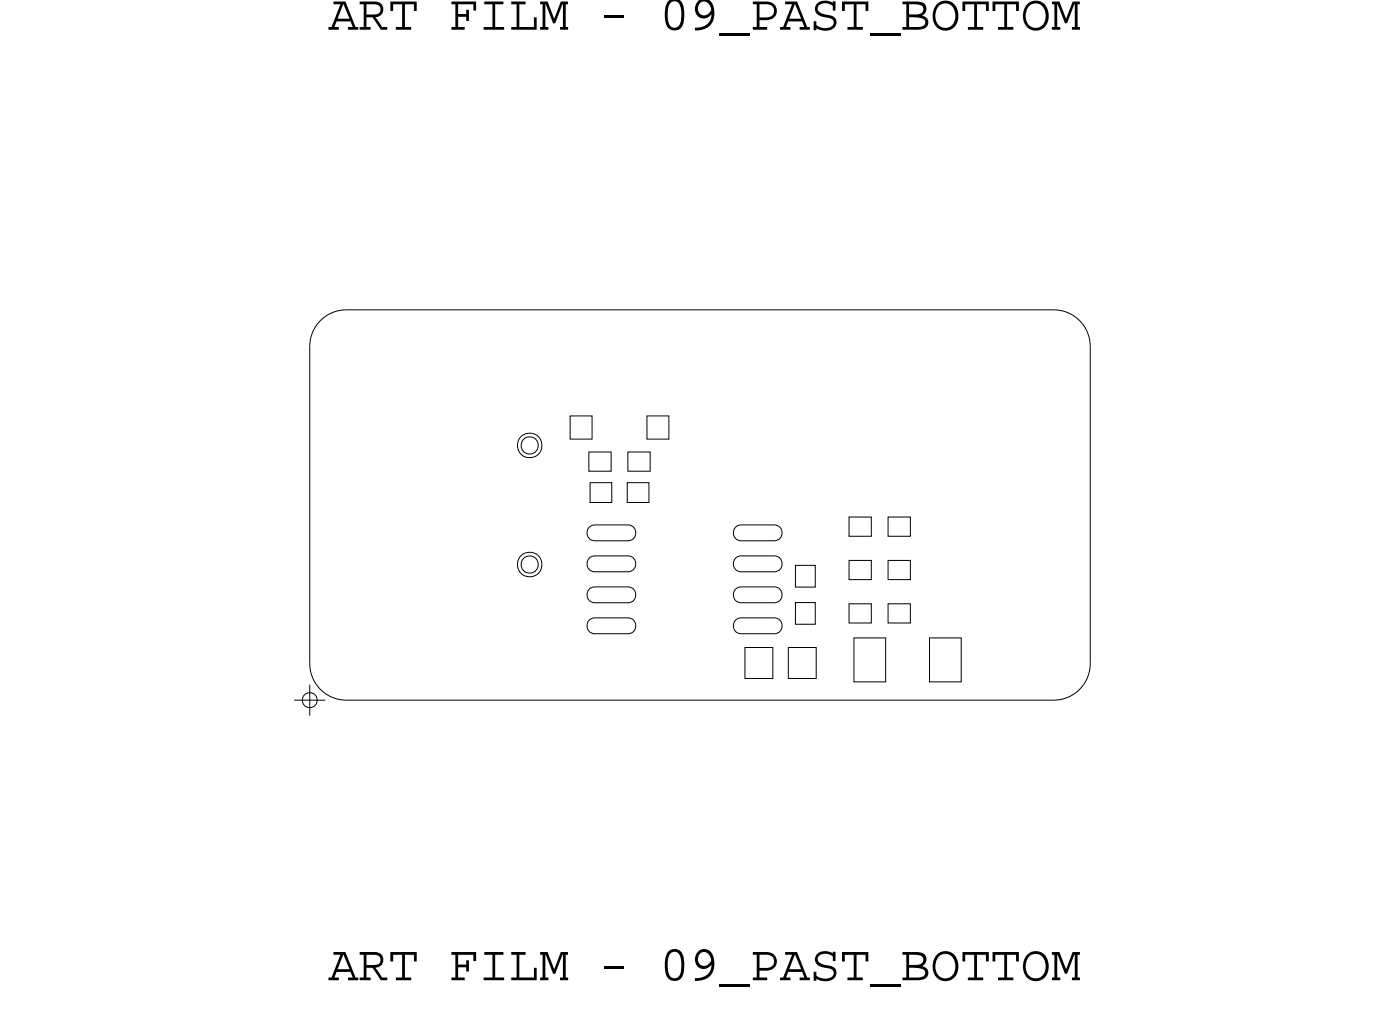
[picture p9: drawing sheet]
<svg xmlns="http://www.w3.org/2000/svg" width="57mm" height="41mm" viewBox="0 0 57 41" stroke-linecap="round" stroke-linejoin="round" font-family="sans-serif">
<!-- layer: Board Outline -->
<path d="M12.7 14.2v13zM14.2 12.7h29zM14.2 12.7a1.5 1.5 0 0 0-1.5 1.5M43.2 12.7a1.5 1.5 0 0 1 1.5 1.5M44.7 14.2v13zM12.7 27.2a1.5 1.5 0 0 0 1.5 1.5M14.2 28.7h29zM44.7 27.2a1.5 1.5 0 0 1-1.5 1.5" fill="none" stroke="#000" stroke-width=".04"/>
<!-- layer: Nets -->
<g fill="none" stroke="#000" stroke-width=".04">
<path d="M21.5 18l.2-.1 .3 .1 .1 .3-.1 .2-.3 .1-.2-.1-.1-.2zM23.4 17h.9v1h-.9zM24.1 18.5h1v.8h-1zM24.2 19.8h.9v.8h-.9zM25.7 19.8h.9v.8h-.9zM25.7 18.5h1v.8h-1zM26.5 17h.9v1h-.9zM21.5 22.9l.2-.1 .3 .1 .1 .2-.1 .3-.3 .1-.2-.1-.1-.3zM24.1 21.6l.3-.1h1.3l.3 .1 .1 .2-.1 .3-.3 .1h-1.3l-.3-.1v-.3zM24.1 22.9l.3-.1h1.3l.3 .1 .1 .2-.1 .2-.3 .1h-1.3l-.3-.1v-.2zM24.1 24.2l.3-.1h1.3l.3 .1 .1 .2-.1 .2-.3 .1h-1.3l-.3-.1v-.2zM24.1 25.4l.3-.1h1.3l.3 .1 .1 .3-.1 .2-.3 .1h-1.3l-.3-.1v-.2z"/>
<path d="M30.1 22.9l.3-.1h1.3l.3 .1 .1 .2-.1 .2-.3 .1h-1.3l-.3-.1v-.2zM30.1 21.6l.3-.1h1.3l.3 .1 .1 .2-.1 .3-.3 .1h-1.3l-.3-.1v-.3zM30.1 25.4l.3-.1h1.3l.3 .1 .1 .3-.1 .2-.3 .1h-1.3l-.3-.1v-.2zM30.1 24.2l.3-.1h1.3l.3 .1 .1 .2-.1 .2-.3 .1h-1.3l-.3-.1v-.2zM30.5 26.5h1.2v1.3h-1.2zM32.3 26.5h1.2v1.3h-1.2zM32.6 23.2h.8v.9h-.8zM32.6 24.7h.8v.9h-.8zM34.8 23h.9v.8h-.9zM34.8 21.2h.9v.8h-.9zM34.8 24.8h.9v.7h-.9zM35 26.1h1.3v1.8h-1.3z"/>
<path d="M36.4 24.8h.9v.7h-.9zM36.4 23h.9v.8h-.9zM36.4 21.2h.9v.8h-.9zM38.1 26.1h1.3v1.8h-1.3z"/>
<circle cx="21.7" cy="18.3" r=".5"/>
<circle cx="21.7" cy="23.1" r=".5"/>
</g>
<!-- layer: Drawing Origin -->
<path d="M12.1 28.7h1.2M12.5 28.5l.2-.1 .2 .1 .1 .2-.1 .2-.2 .1-.2-.1-.1-.2zM12.7 28.1v1.2" fill="none" stroke="#000" stroke-width=".04"/>
<g font-size="2.1">
<text x="13.5" y="1.2">ART FILM - 09_PAST_BOTTOM</text>
<text x="13.5" y="40.2">ART FILM - 09_PAST_BOTTOM</text>
</g>
</svg>
